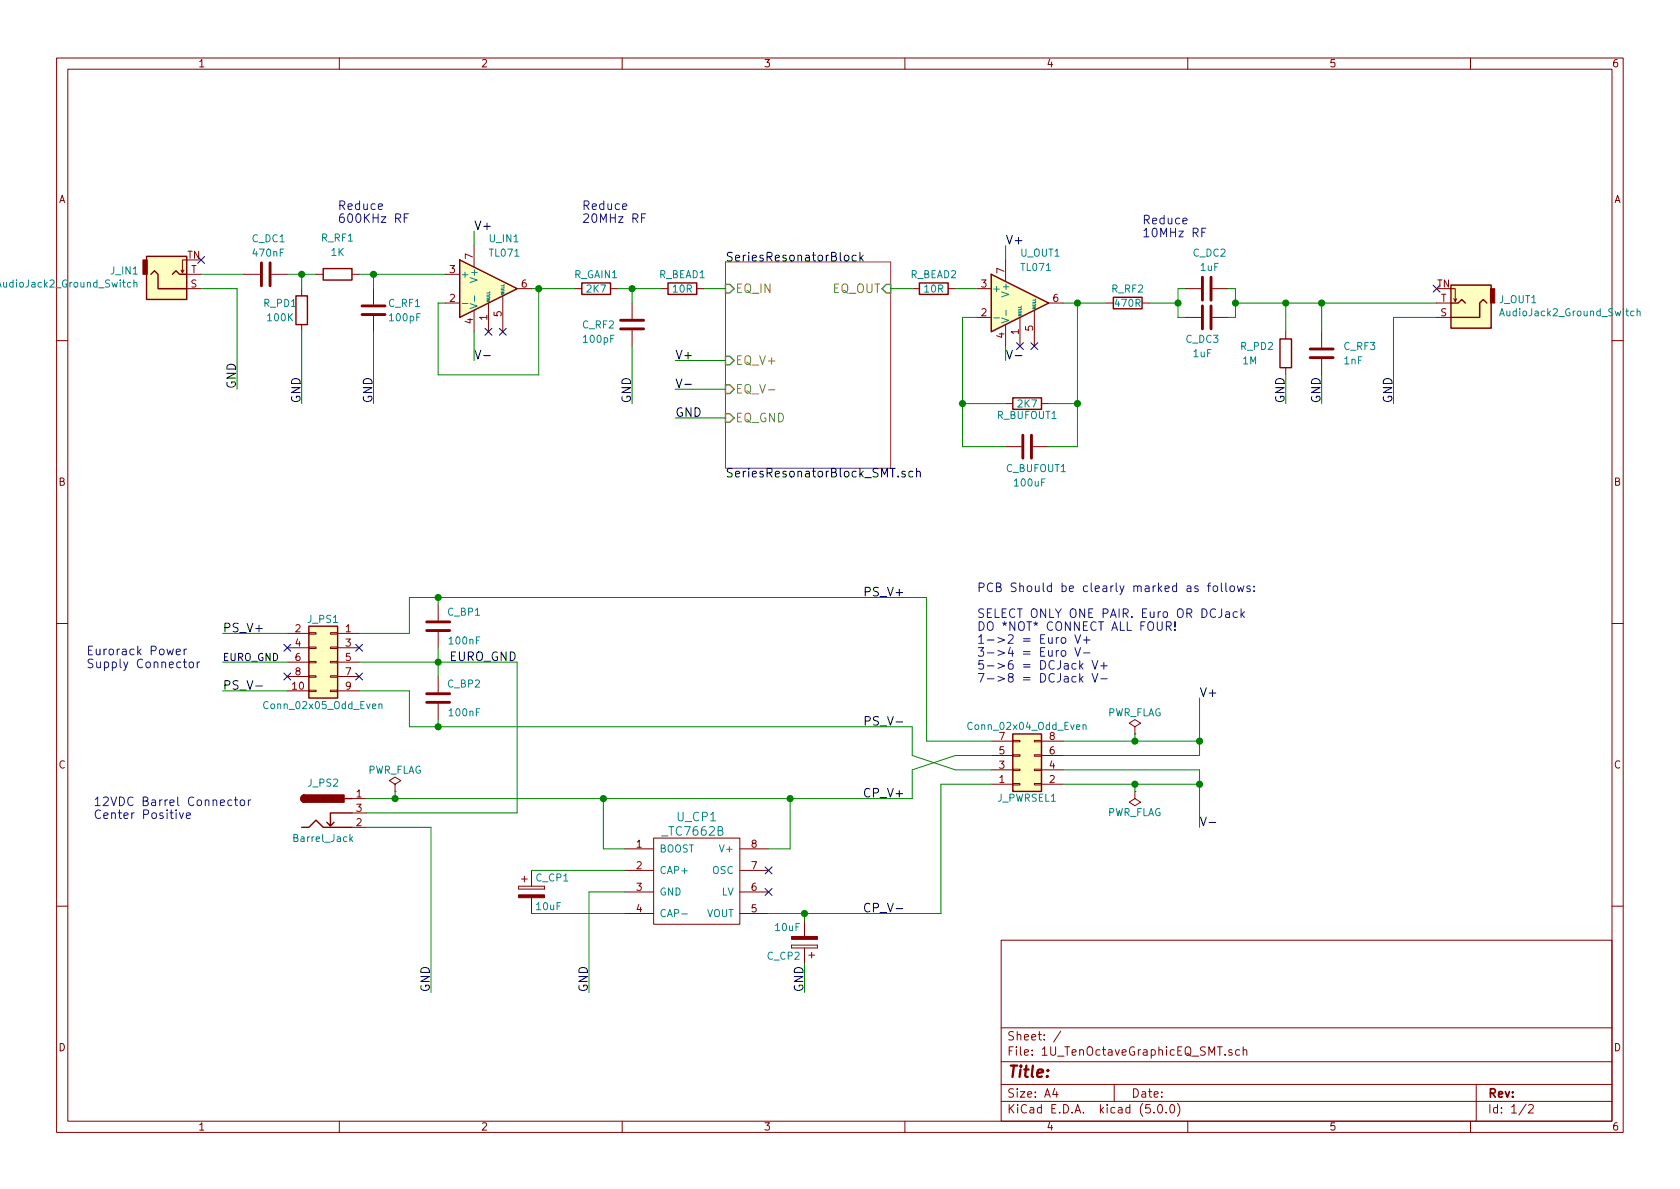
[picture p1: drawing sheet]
EESchema Schematic File Version 4
LIBS:1U_TenOctaveGraphicEQ_SMT-cache
EELAYER 26 0
EELAYER END
$Descr A4 11693 8268
encoding utf-8
Sheet 1 2
Title ""
Date ""
Rev ""
Comp ""
Comment1 ""
Comment2 ""
Comment3 ""
Comment4 ""
$EndDescr
$Comp
L _tc7662b:_TC7662B U_CP1
U 1 1
P 4850 6125
F 0 "U_CP1" H 4850 6575 60  0000 C CNN
F 1 "_TC7662B" H 4825 6475 60  0000 C CNN
F 2 "Package_SO:SOIC-8_3.9x4.9mm_P1.27mm" H 4850 6125 60  0001 C CNN
F 3 "" H 4850 6125 60  0001 C CNN
	1    4850 6125
	1    0    0    -1  
$EndComp
$Comp
L Device:CP C_CP1
U 1 1
P 3700 6200
F 0 "C_CP1" H 3725 6300 50  0000 L CNN
F 1 "10uF" H 3725 6100 50  0000 L CNN
F 2 "Capacitor_SMD:CP_Elec_4x5.4" H 3738 6050 50  0001 C CNN
F 3 "" H 3700 6200 50  0001 C CNN
	1    3700 6200
	1    0    0    -1  
$EndComp
Text Label 4100 6900 1    60   ~ 0
GND
$Comp
L Device:CP C_CP2
U 1 1
P 5600 6550
F 0 "C_CP2" H 5625 6650 50  0000 L CNN
F 1 "10uF" H 5625 6450 50  0000 L CNN
F 2 "Capacitor_SMD:CP_Elec_4x5.4" H 5638 6400 50  0001 C CNN
F 3 "" H 5600 6550 50  0001 C CNN
	1    5600 6550
	-1   0    0    1   
$EndComp
Text Label 5600 6900 1    60   ~ 0
GND
$Comp
L 1U_TenOctaveGraphicEQ_SMT-rescue:Barrel_Jack J_PS2
U 1 1
P 2250 5650
F 0 "J_PS2" H 2250 5860 50  0000 C CNN
F 1 "Barrel_Jack" H 2250 5475 50  0000 C CNN
F 2 "WurthDCBarrelSocketVertical_5:Wurth Elektronik Through Hole DC Power Socket WR-DC Series, 5.5mm Vertical 3A" H 2300 5610 50  0001 C CNN
F 3 "" H 2300 5610 50  0001 C CNN
	1    2250 5650
	1    0    0    -1  
$EndComp
Text Label 3000 6900 1    60   ~ 0
GND
Text Label 6300 5550 2    60   ~ 0
CP_V+
Text Label 6300 6350 2    60   ~ 0
CP_V-
NoConn ~ 5350 6050
NoConn ~ 5350 6200
Text Label 3300 1600 0    60   ~ 0
V+
Text Label 3300 2500 0    60   ~ 0
V-
Text Label 7000 1700 0    60   ~ 0
V+
Text Label 7000 2500 0    60   ~ 0
V-
$Comp
L Device:R R_GAIN1
U 1 1
P 4150 2000
F 0 "R_GAIN1" V 4050 2000 50  0000 C CNN
F 1 "2K7" V 4150 2000 50  0000 C CNN
F 2 "Resistor_SMD:R_0805_2012Metric_Pad1.15x1.40mm_HandSolder" V 4080 2000 50  0001 C CNN
F 3 "" H 4150 2000 50  0001 C CNN
	1    4150 2000
	0    1    1    0   
$EndComp
$Comp
L Device:C C_RF2
U 1 1
P 4400 2250
F 0 "C_RF2" H 4050 2250 50  0000 L CNN
F 1 "100pF" H 4050 2150 50  0000 L CNN
F 2 "Capacitor_SMD:C_0805_2012Metric_Pad1.15x1.40mm_HandSolder" H 4438 2100 50  0001 C CNN
F 3 "" H 4400 2250 50  0001 C CNN
	1    4400 2250
	1    0    0    -1  
$EndComp
Text Label 4400 2800 1    60   ~ 0
GND
$Comp
L Device:R R_BUFOUT1
U 1 1
P 7150 2800
F 0 "R_BUFOUT1" V 7230 2800 50  0000 C CNN
F 1 "2K7" V 7150 2800 50  0000 C CNN
F 2 "Resistor_SMD:R_0805_2012Metric_Pad1.15x1.40mm_HandSolder" V 7080 2800 50  0001 C CNN
F 3 "" H 7150 2800 50  0001 C CNN
	1    7150 2800
	0    1    1    0   
$EndComp
$Comp
L Device:C C_BUFOUT1
U 1 1
P 7150 3100
F 0 "C_BUFOUT1" V 7300 2950 50  0000 L CNN
F 1 "100uF" V 7400 3000 50  0000 L CNN
F 2 "Capacitor_SMD:CP_Elec_4x5.4" H 7188 2950 50  0001 C CNN
F 3 "" H 7150 3100 50  0001 C CNN
	1    7150 3100
	0    1    1    0   
$EndComp
$Comp
L Device:R R_BEAD1
U 1 1
P 4750 2000
F 0 "R_BEAD1" V 4650 2000 50  0000 C CNN
F 1 "10R" V 4750 2000 50  0000 C CNN
F 2 "Resistor_SMD:R_0805_2012Metric_Pad1.15x1.40mm_HandSolder" V 4680 2000 50  0001 C CNN
F 3 "" H 4750 2000 50  0001 C CNN
	1    4750 2000
	0    1    1    0   
$EndComp
$Sheet
S 5050 1814 1150 1436
U 5B7DBFEA
F0 "SeriesResonatorBlock" 60
F1 "SeriesResonatorBlock_SMT.sch" 60
F2 "EQ_OUT" I R 6200 2000 60 
F3 "EQ_IN" I L 5050 2000 60 
F4 "EQ_GND" I L 5050 2900 60 
F5 "EQ_V+" I L 5050 2500 60 
F6 "EQ_V-" I L 5050 2700 60 
$EndSheet
$Comp
L Device:R R_BEAD2
U 1 1
P 6500 2000
F 0 "R_BEAD2" V 6400 2000 50  0000 C CNN
F 1 "10R" V 6500 2000 50  0000 C CNN
F 2 "Resistor_SMD:R_0805_2012Metric_Pad1.15x1.40mm_HandSolder" V 6430 2000 50  0001 C CNN
F 3 "" H 6500 2000 50  0001 C CNN
	1    6500 2000
	0    1    1    0   
$EndComp
$Comp
L Device:R R_PD2
U 1 1
P 8950 2450
F 0 "R_PD2" H 8750 2500 50  0000 C CNN
F 1 "1M" H 8700 2400 50  0000 C CNN
F 2 "Resistor_SMD:R_0805_2012Metric_Pad1.15x1.40mm_HandSolder" V 8880 2450 50  0001 C CNN
F 3 "" H 8950 2450 50  0001 C CNN
	1    8950 2450
	1    0    0    -1  
$EndComp
Text Label 8950 2800 1    60   ~ 0
GND
$Comp
L Device:C C_RF3
U 1 1
P 9200 2450
F 0 "C_RF3" H 9350 2500 50  0000 L CNN
F 1 "1nF" H 9350 2400 50  0000 L CNN
F 2 "Capacitor_SMD:C_0805_2012Metric_Pad1.15x1.40mm_HandSolder" H 9238 2300 50  0001 C CNN
F 3 "" H 9200 2450 50  0001 C CNN
	1    9200 2450
	1    0    0    -1  
$EndComp
Text Label 9200 2800 1    60   ~ 0
GND
$Comp
L Device:C C_DC3
U 1 1
P 8400 2200
F 0 "C_DC3" V 8550 2050 50  0000 L CNN
F 1 "1uF" V 8650 2100 50  0000 L CNN
F 2 "Capacitor_SMD:C_0805_2012Metric_Pad1.15x1.40mm_HandSolder" H 8438 2050 50  0001 C CNN
F 3 "" H 8400 2200 50  0001 C CNN
	1    8400 2200
	0    1    1    0   
$EndComp
$Comp
L Device:C C_DC2
U 1 1
P 8400 2000
F 0 "C_DC2" V 8150 1900 50  0000 L CNN
F 1 "1uF" V 8250 1950 50  0000 L CNN
F 2 "Capacitor_SMD:C_0805_2012Metric_Pad1.15x1.40mm_HandSolder" H 8438 1850 50  0001 C CNN
F 3 "" H 8400 2000 50  0001 C CNN
	1    8400 2000
	0    1    1    0   
$EndComp
$Comp
L Device:R R_RF2
U 1 1
P 7850 2100
F 0 "R_RF2" V 7750 2100 50  0000 C CNN
F 1 "470R" V 7850 2100 50  0000 C CNN
F 2 "Resistor_SMD:R_0805_2012Metric_Pad1.15x1.40mm_HandSolder" V 7780 2100 50  0001 C CNN
F 3 "" H 7850 2100 50  0001 C CNN
	1    7850 2100
	0    1    1    0   
$EndComp
$Comp
L Device:C C_DC1
U 1 1
P 1850 1900
F 0 "C_DC1" V 1600 1800 50  0000 L CNN
F 1 "470nF" V 1700 1800 50  0000 L CNN
F 2 "Capacitor_SMD:C_0805_2012Metric_Pad1.15x1.40mm_HandSolder" H 1888 1750 50  0001 C CNN
F 3 "" H 1850 1900 50  0001 C CNN
	1    1850 1900
	0    1    1    0   
$EndComp
$Comp
L Device:R R_PD1
U 1 1
P 2100 2150
F 0 "R_PD1" H 1950 2200 50  0000 C CNN
F 1 "100K" H 1950 2100 50  0000 C CNN
F 2 "Resistor_SMD:R_0805_2012Metric_Pad1.15x1.40mm_HandSolder" V 2030 2150 50  0001 C CNN
F 3 "" H 2100 2150 50  0001 C CNN
	1    2100 2150
	1    0    0    -1  
$EndComp
Text Label 2100 2800 1    60   ~ 0
GND
$Comp
L Device:R R_RF1
U 1 1
P 2350 1900
F 0 "R_RF1" V 2600 1900 50  0000 C CNN
F 1 "1K" V 2500 1900 50  0000 C CNN
F 2 "Resistor_SMD:R_0805_2012Metric_Pad1.15x1.40mm_HandSolder" V 2280 1900 50  0001 C CNN
F 3 "" H 2350 1900 50  0001 C CNN
	1    2350 1900
	0    -1   -1   0   
$EndComp
$Comp
L Device:C C_RF1
U 1 1
P 2600 2150
F 0 "C_RF1" H 2700 2200 50  0000 L CNN
F 1 "100pF" H 2700 2100 50  0000 L CNN
F 2 "Capacitor_SMD:C_0805_2012Metric_Pad1.15x1.40mm_HandSolder" H 2638 2000 50  0001 C CNN
F 3 "" H 2600 2150 50  0001 C CNN
	1    2600 2150
	1    0    0    -1  
$EndComp
Text Label 2600 2800 1    60   ~ 0
GND
Text Notes 2350 1550 0    60   ~ 0
Reduce \n600KHz RF \n
Text Notes 4050 1550 0    60   ~ 0
Reduce\n20MHz RF
NoConn ~ 10000 2000
Text Label 9700 2800 1    60   ~ 0
GND
NoConn ~ 1400 1800
Text Label 1650 2700 1    60   ~ 0
GND
Text Notes 7950 1650 0    60   ~ 0
Reduce\n10MHz RF
$Comp
L 1U_TenOctaveGraphicEQ_SMT-rescue:Conn_02x05_Odd_Even J_PS1
U 1 1
P 2300 4600
F 0 "J_PS1" H 2350 4900 50  0000 C CNN
F 1 "Conn_02x05_Odd_Even" H 2350 4300 50  0000 C CNN
F 2 "Connector_PinHeader_2.54mm:PinHeader_2x05_P2.54mm_Vertical" H 2300 4600 50  0001 C CNN
F 3 "" H 2300 4600 50  0001 C CNN
	1    2300 4600
	-1   0    0    -1  
$EndComp
$Comp
L Device:C C_BP1
U 1 1
P 3050 4350
F 0 "C_BP1" H 2750 4450 50  0000 L CNN
F 1 "100nF" H 2750 4250 50  0000 L CNN
F 2 "Capacitor_SMD:C_0805_2012Metric_Pad1.15x1.40mm_HandSolder" H 3088 4200 50  0001 C CNN
F 3 "" H 3050 4350 50  0001 C CNN
	1    3050 4350
	-1   0    0    -1  
$EndComp
$Comp
L Device:C C_BP2
U 1 1
P 3050 4850
F 0 "C_BP2" H 2750 4950 50  0000 L CNN
F 1 "100nF" H 2750 4750 50  0000 L CNN
F 2 "Capacitor_SMD:C_0805_2012Metric_Pad1.15x1.40mm_HandSolder" H 3088 4700 50  0001 C CNN
F 3 "" H 3050 4850 50  0001 C CNN
	1    3050 4850
	-1   0    0    -1  
$EndComp
Text Label 6300 4150 2    60   ~ 0
PS_V+
Text Label 6300 5050 2    60   ~ 0
PS_V-
NoConn ~ 2500 4500
NoConn ~ 2500 4700
NoConn ~ 2000 4500
NoConn ~ 2000 4700
Text Label 3600 4600 2    60   ~ 0
EURO_GND
Text Notes 600  4650 0    60   ~ 0
Eurorack Power\nSupply Connector
Text Notes 650  5700 0    60   ~ 0
12VDC Barrel Connector\nCenter Positive
$Comp
L 1U_TenOctaveGraphicEQ_SMT-rescue:Conn_02x04_Odd_Even J_PWRSEL1
U 1 1
P 7100 5350
F 0 "J_PWRSEL1" H 7150 5550 50  0000 C CNN
F 1 "Conn_02x04_Odd_Even" H 7150 5050 50  0000 C CNN
F 2 "Connector_PinHeader_2.54mm:PinHeader_2x04_P2.54mm_Vertical" H 7100 5350 50  0001 C CNN
F 3 "" H 7100 5350 50  0001 C CNN
	1    7100 5350
	1    0    0    1   
$EndComp
Text Label 8350 4850 0    60   ~ 0
V+
Text Label 8350 5750 0    60   ~ 0
V-
Text Notes 6800 4750 0    60   ~ 0
PCB Should be clearly marked as follows:\n\nSELECT ONLY ONE PAIR. Euro OR DCJack\nDO *NOT* CONNECT ALL FOUR!\n1->2 = Euro V+\n3->4 = Euro V-\n5->6 = DCJack V+\n7->8 = DCJack V-
Wire Wire Line
	3700 6050 4350 6050
Wire Wire Line
	4350 6350 3700 6350
Wire Wire Line
	4350 6200 4100 6200
Wire Wire Line
	4100 6200 4100 6900
Wire Wire Line
	4350 5900 4200 5900
Wire Wire Line
	4200 5900 4200 5550
Wire Wire Line
	2550 5550 2750 5550
Wire Wire Line
	5500 5550 5500 5900
Wire Wire Line
	5500 5900 5350 5900
Wire Wire Line
	5350 6350 5600 6350
Wire Wire Line
	5600 6350 5600 6400
Wire Wire Line
	5600 6700 5600 6900
Connection ~ 4200 5550
Wire Wire Line
	2550 5750 3000 5750
Wire Wire Line
	3000 5750 3000 6900
Connection ~ 5500 5550
Connection ~ 5600 6350
Wire Wire Line
	3300 1700 3300 1600
Wire Wire Line
	3300 2300 3300 2500
Wire Wire Line
	7000 1800 7000 1700
Wire Wire Line
	7000 2400 7000 2500
Wire Wire Line
	3100 2100 3050 2100
Wire Wire Line
	3050 2100 3050 2600
Wire Wire Line
	3050 2600 3750 2600
Wire Wire Line
	3750 2600 3750 2000
Wire Wire Line
	3700 2000 3750 2000
Connection ~ 3750 2000
Wire Wire Line
	4300 2000 4400 2000
Wire Wire Line
	4400 2000 4400 2100
Wire Wire Line
	4400 2400 4400 2800
Wire Wire Line
	7000 2800 6700 2800
Wire Wire Line
	6700 2200 6700 2800
Wire Wire Line
	6700 2200 6800 2200
Wire Wire Line
	7300 2800 7500 2800
Wire Wire Line
	7500 2100 7500 2800
Wire Wire Line
	6700 3100 7000 3100
Connection ~ 6700 2800
Wire Wire Line
	7500 3100 7300 3100
Connection ~ 7500 2800
Connection ~ 4400 2000
Wire Wire Line
	4900 2000 5050 2000
Wire Wire Line
	6200 2000 6350 2000
Wire Wire Line
	8950 2300 8950 2100
Connection ~ 8950 2100
Wire Wire Line
	8950 2600 8950 2800
Wire Wire Line
	9200 2100 9200 2300
Connection ~ 9200 2100
Wire Wire Line
	9200 2600 9200 2800
Wire Wire Line
	8200 2000 8200 2100
Wire Wire Line
	8200 2000 8250 2000
Connection ~ 8200 2100
Wire Wire Line
	8200 2200 8250 2200
Wire Wire Line
	8600 2200 8550 2200
Wire Wire Line
	8600 2000 8600 2100
Connection ~ 8600 2100
Wire Wire Line
	8600 2000 8550 2000
Wire Wire Line
	8600 2100 8950 2100
Wire Wire Line
	6650 2000 6800 2000
Wire Wire Line
	8000 2100 8200 2100
Wire Wire Line
	7400 2100 7500 2100
Connection ~ 7500 2100
Wire Wire Line
	1400 1900 1700 1900
Wire Wire Line
	2000 1900 2100 1900
Wire Wire Line
	2100 1900 2100 2000
Wire Wire Line
	2100 2300 2100 2800
Connection ~ 2100 1900
Wire Wire Line
	2500 1900 2600 1900
Wire Wire Line
	2600 1900 2600 2000
Wire Wire Line
	2600 2300 2600 2800
Connection ~ 2600 1900
Wire Wire Line
	10000 2200 9700 2200
Wire Wire Line
	1400 2000 1650 2000
Wire Wire Line
	2500 4600 3050 4600
Wire Wire Line
	3050 4500 3050 4600
Connection ~ 3050 4600
Wire Wire Line
	2500 4800 2850 4800
Wire Wire Line
	2850 4800 2850 5050
Wire Wire Line
	2850 5050 3050 5050
Wire Wire Line
	3050 5000 3050 5050
Connection ~ 3050 5050
Wire Wire Line
	2500 4400 2850 4400
Wire Wire Line
	2850 4400 2850 4150
Wire Wire Line
	2850 4150 3050 4150
Wire Wire Line
	3050 4200 3050 4150
Connection ~ 3050 4150
Wire Wire Line
	3600 4600 3600 5650
Wire Wire Line
	6550 6350 6550 5450
Wire Wire Line
	6550 5450 6900 5450
Wire Wire Line
	6350 5050 6350 5250
Wire Wire Line
	6350 5550 6350 5350
Wire Wire Line
	6450 4150 6450 5150
Wire Wire Line
	6450 5150 6900 5150
Wire Wire Line
	8350 4850 8350 5150
Wire Wire Line
	7400 5150 7900 5150
Wire Wire Line
	7400 5450 7900 5450
Wire Wire Line
	4700 2900 5050 2900
Text Label 4700 2900 0    60   ~ 0
GND
$Comp
L power:PWR_FLAG #FLG01
U 1 1
P 7900 5100
F 0 "#FLG01" H 7900 5175 50  0001 C CNN
F 1 "PWR_FLAG" H 7900 5250 50  0000 C CNN
F 2 "" H 7900 5100 50  0001 C CNN
F 3 "" H 7900 5100 50  0001 C CNN
	1    7900 5100
	1    0    0    -1  
$EndComp
Wire Wire Line
	7900 5100 7900 5150
Connection ~ 7900 5150
$Comp
L power:PWR_FLAG #FLG02
U 1 1
P 7900 5500
F 0 "#FLG02" H 7900 5575 50  0001 C CNN
F 1 "PWR_FLAG" H 7900 5650 50  0000 C CNN
F 2 "" H 7900 5500 50  0001 C CNN
F 3 "" H 7900 5500 50  0001 C CNN
	1    7900 5500
	-1   0    0    1   
$EndComp
Wire Wire Line
	7900 5500 7900 5450
Connection ~ 7900 5450
Wire Wire Line
	5050 2500 4700 2500
Wire Wire Line
	5050 2700 4700 2700
Text Label 4700 2500 0    60   ~ 0
V+
Text Label 4700 2700 0    60   ~ 0
V-
$Comp
L power:PWR_FLAG #FLG03
U 1 1
P 2750 5500
F 0 "#FLG03" H 2750 5575 50  0001 C CNN
F 1 "PWR_FLAG" H 2750 5650 50  0000 C CNN
F 2 "" H 2750 5500 50  0001 C CNN
F 3 "" H 2750 5500 50  0001 C CNN
	1    2750 5500
	1    0    0    -1  
$EndComp
Wire Wire Line
	2750 5500 2750 5550
Connection ~ 2750 5550
Wire Wire Line
	4200 5550 5500 5550
Wire Wire Line
	5500 5550 6350 5550
Wire Wire Line
	5600 6350 6550 6350
Wire Wire Line
	3750 2000 4000 2000
Wire Wire Line
	6700 2800 6700 3100
Wire Wire Line
	7500 2800 7500 3100
Wire Wire Line
	4400 2000 4600 2000
Wire Wire Line
	8950 2100 9200 2100
Wire Wire Line
	9200 2100 10000 2100
Wire Wire Line
	8200 2100 8200 2200
Wire Wire Line
	8600 2100 8600 2200
Wire Wire Line
	7500 2100 7700 2100
Wire Wire Line
	2100 1900 2200 1900
Wire Wire Line
	2600 1900 3100 1900
Wire Wire Line
	3050 4600 3600 4600
Wire Wire Line
	3050 4600 3050 4700
Wire Wire Line
	3050 5050 6350 5050
Wire Wire Line
	3050 4150 6450 4150
Wire Wire Line
	8350 5450 8350 5750
Wire Wire Line
	7900 5150 8350 5150
Wire Wire Line
	7900 5450 8350 5450
Wire Wire Line
	2750 5550 4200 5550
$Comp
L Connector:AudioJack2_Ground_Switch J_IN1
U 1 1
P 1200 1900
F 0 "J_IN1" H 968 1879 50  0000 R CNN
F 1 "AudioJack2_Ground_Switch" H 968 1970 50  0000 R CNN
F 2 "Switchcraft_Jacks:112APCX" H 1200 1900 50  0001 C CNN
F 3 "~" H 1200 1900 50  0001 C CNN
	1    1200 1900
	1    0    0    1   
$EndComp
Wire Wire Line
	1650 2000 1650 2700
$Comp
L Connector:AudioJack2_Ground_Switch J_OUT1
U 1 1
P 10200 2100
F 0 "J_OUT1" H 9967 2079 50  0000 R CNN
F 1 "AudioJack2_Ground_Switch" H 9967 2170 50  0000 R CNN
F 2 "Switchcraft_Jacks:112APCX" H 10200 2100 50  0001 C CNN
F 3 "~" H 10200 2100 50  0001 C CNN
	1    10200 2100
	-1   0    0    1   
$EndComp
Wire Wire Line
	9700 2200 9700 2800
$Comp
L Amplifier_Operational:TL071 U_IN1
U 1 1
P 3400 2000
F 0 "U_IN1" H 3400 2350 50  0000 L CNN
F 1 "TL071" H 3400 2250 50  0000 L CNN
F 2 "Package_SO:SOIC-8_3.9x4.9mm_P1.27mm" H 3450 2050 50  0001 C CNN
F 3 "http://www.ti.com/lit/ds/symlink/tl071.pdf" H 3550 2150 50  0001 C CNN
	1    3400 2000
	1    0    0    -1  
$EndComp
$Comp
L Amplifier_Operational:TL071 U_OUT1
U 1 1
P 7100 2100
F 0 "U_OUT1" H 7100 2450 50  0000 L CNN
F 1 "TL071" H 7100 2350 50  0000 L CNN
F 2 "Package_SO:SOIC-8_3.9x4.9mm_P1.27mm" H 7150 2150 50  0001 C CNN
F 3 "http://www.ti.com/lit/ds/symlink/tl071.pdf" H 7250 2250 50  0001 C CNN
	1    7100 2100
	1    0    0    -1  
$EndComp
NoConn ~ 7100 2400
NoConn ~ 7200 2400
NoConn ~ 3400 2300
NoConn ~ 3500 2300
Wire Wire Line
	2000 4600 1550 4600
Text Label 1550 4600 0    50   ~ 0
EURO_GND
Text Label 1550 4400 0    60   ~ 0
PS_V+
Text Label 1550 4800 0    60   ~ 0
PS_V-
Wire Wire Line
	2000 4400 1550 4400
Wire Wire Line
	2000 4800 1550 4800
Wire Wire Line
	3600 5650 2550 5650
Connection ~ 8350 5450
Wire Wire Line
	8350 5350 8350 5450
Wire Wire Line
	7400 5350 8350 5350
Connection ~ 8350 5150
Wire Wire Line
	8350 5150 8350 5250
Wire Wire Line
	8350 5250 7400 5250
Wire Wire Line
	6350 5250 6650 5350
Wire Wire Line
	6650 5350 6900 5350
Wire Wire Line
	6350 5350 6650 5250
Wire Wire Line
	6650 5250 6900 5250
$EndSCHEMATC
